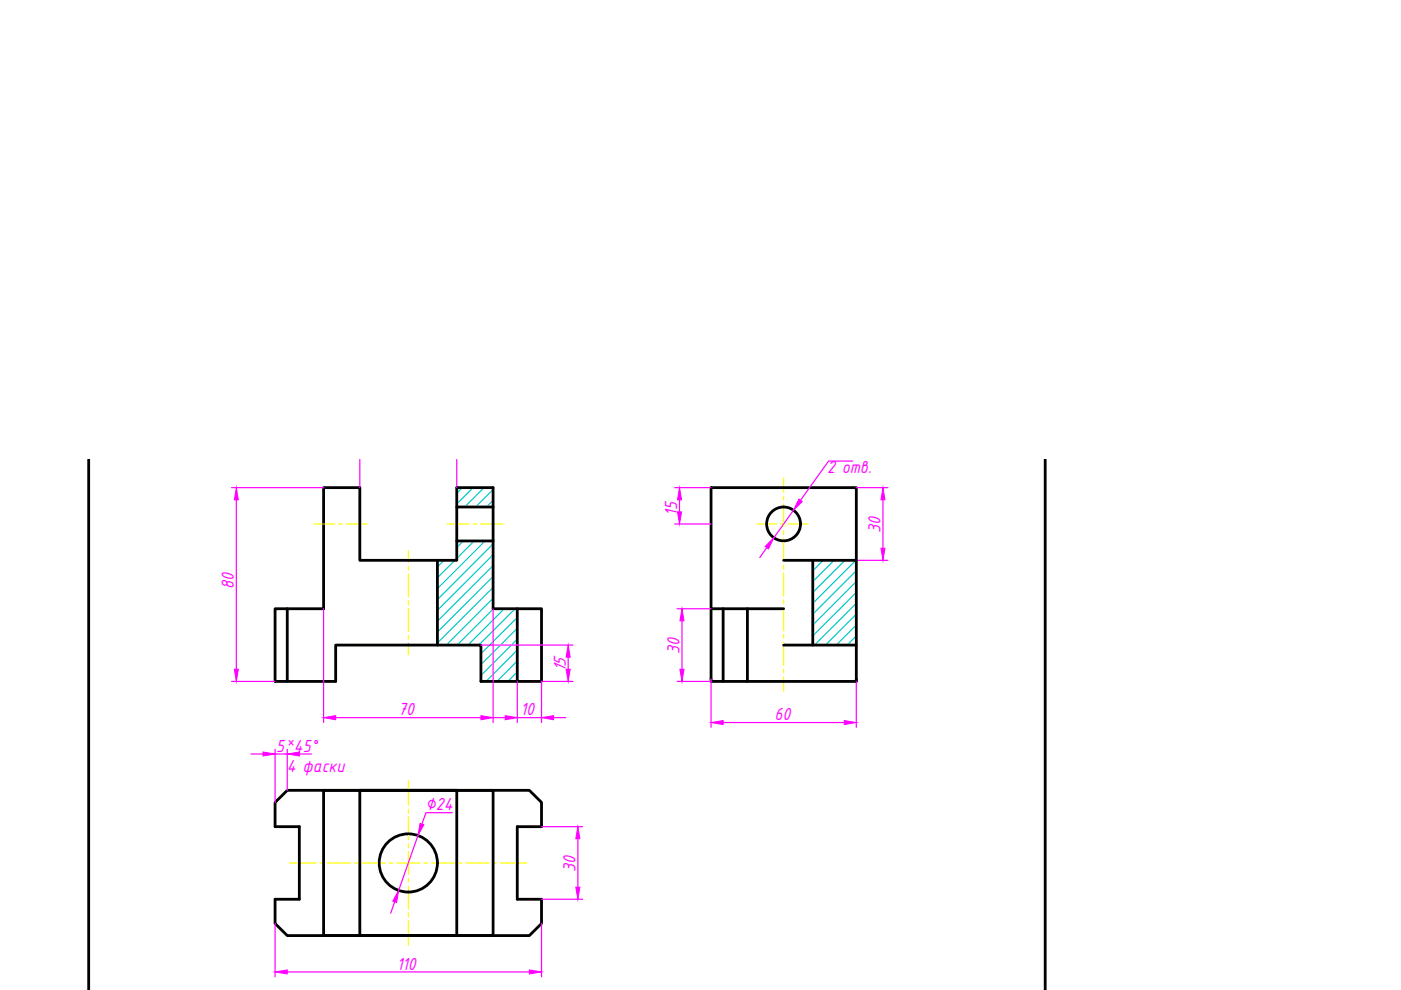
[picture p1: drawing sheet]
<svg xmlns="http://www.w3.org/2000/svg" width="297mm" height="210mm" viewBox="0 0 297 210" stroke-linecap="round" stroke-linejoin="round" font-family="sans-serif">
<!-- layer: 0 -->
<g fill="none" stroke="#000" stroke-width=".59">
<path d="M18.8 97.4v112.5M221.6 97.4v112.5M68.6 103.4h7.7v15.4h20.5v-15.4h7.7v25.7h10.3v15.4h-12.8v-7.7h-30.8v7.7h-12.9v-15.4h10.3zM92.7 118.8v18M96.8 114.7h7.7M96.8 107.5h7.7M166.1 118.8h15.5M172.3 118.8v18M60.9 129.1v15.4M109.7 129.1v15.4M150.8 129.1h15.3M153.3 129.1v15.4"/>
<path d="M158.5 129.1v15.4M166.1 136.8h15.5M181.6 143.9v.6h-30.8v-41.1h30.8v41.1M58.3 170.1l2.6-2.5h51.3l2.6 2.5v5.2h-5.1v15.4h5.1v5.1l-2.6 2.6h-51.3l-2.6-2.6v-5.1h5.2v-15.4h-5.2zM68.6 167.6h35.9v30.8h-35.9zM76.3 167.6h20.5v30.8h-20.5z"/>
<circle cx="166.1" cy="111.1" r="3.6"/>
<circle cx="86.6" cy="183" r="6.2"/>
</g>
<g fill="none" stroke="#ff0" stroke-width=".25">
<path d="M66.6 111.1h4.4M71.8 111.1h.8M73.4 111.1h4.4M86.6 116.7v2.5M94.8 111.1h4.7M100.3 111.1h.8M101.9 111.1h4.7M160.5 111.1h4.2M165.5 111.1h.8M166.1 101.3v3.1M166.1 105.2v.8M166.1 106.8v4.9"/>
<path d="M166.1 112.5v.8M166.1 114.1v4.9M166.1 119.9v.8M167.1 111.1h4.2M86.6 120.1v.8M86.6 121.7v4.9M86.6 127.4v.8M86.6 129v4.9M86.6 134.7v.8M86.6 136.3v2.5M166.1 121.5v4.9M166.1 127.2v.8"/>
<path d="M166.1 128.8v4.9M166.1 134.5v.9M166.1 136.2v4.8M166.1 141.9v.8M166.1 143.5v3M86.6 165.5v5.2M86.6 171.6v.8M86.6 173.2v4.9M86.6 178.9v.8M61.4 183h5.6M67.8 183h.8M69.5 183h4.8"/>
<path d="M75.1 183h.9M76.8 183h4.9M82.5 183h.8M84.1 183h4.9M86.6 180.5v4.9M86.6 186.2v.8M86.6 187.9v4.9M86.6 193.6v.8M86.6 195.2v5.2M89.8 183h.8M91.5 183h4.9M97.2 183h.8"/>
<path d="M98.8 183h4.9M104.5 183h.8M106.1 183h5.6"/>
</g>
<g fill="none" stroke="#00c7c7" stroke-width=".25">
<path d="M94.1 118.8l-1.4 1.4M96.4 118.8l-3.7 3.7M98 103.4l-1.2 1.2M98.2 114.7l-1.4 1.4M100.3 103.4l-3.5 3.5M100.5 114.7l-3.7 3.7M102.6 103.4l-4.1 4.1M102.9 114.7l-10.2 10.1M104.5 117.6l-11.8 11.8M104.5 119.9l-11.8 11.8M104.5 103.8l-3.7 3.7M104.5 106.1l-1.4 1.4"/>
<path d="M104.5 115.3l-11.8 11.8M174.5 118.8l-2.2 2.2M176.8 118.8l-4.5 4.5M179.1 118.8l-6.8 6.8M181.4 118.8l-9.1 9.1M104.5 122.2l-11.8 11.8M104.5 124.5l-11.8 11.8M104.5 126.8l-9.9 10M104.6 129.1l-7.7 7.7M106.9 129.1l-7.7 7.7M109.2 129.1l-7.7 7.7M109.7 130.9l-7.7 7.7"/>
<path d="M109.7 133.2l-7.7 7.7M109.7 135.5l-7.7 7.7M109.7 137.8l-6.7 6.7M181.6 121l-9.3 9.2M181.6 123.3l-9.3 9.2M181.6 125.6l-9.3 9.2M181.6 127.9l-8.9 8.9M181.6 130.2l-6.6 6.6M181.6 132.5l-4.3 4.3M181.6 134.8l-2 2M109.7 140.1l-4.3 4.4M109.7 142.4l-2 2.1"/>
</g>
<g fill="none" stroke="#f0f" stroke-width=".25">
<path d="M76.3 97.4v6M96.8 97.4v6M180.8 97.8h-5.1l-6 8.3M49.1 103.4h19.5M50.1 106v35.9M143.1 103.4h7.7M143.1 111.1h7.7M144.1 106v2.5M162.6 116.1l-1.5 2.1M168.2 108.2l-4.1 5.8M181.6 103.4h6.6M181.6 118.8h6.6"/>
<path d="M187.2 106v10.2M68.6 129.1v24.1M102 136.8h19.5M104.5 129.1v24.1M120.5 139.3v2.6M143.6 129.1h7.2M144.6 131.6v10.3M49.1 144.5h9.2M53.2 159.9h2.6M58.3 158.8v11.3M58.3 159.9h2.6M60.9 158.8v8.8"/>
<path d="M63.5 159.9h2.5M71.2 152.2h30.8M104.5 152.2h2.6M109.7 144.5v8.7M109.7 152.2h5.1M117.4 152.2h2.5M121.5 144.5h-6.7v8.7M143.6 144.5h7.2M150.8 143.9v10.3M153.3 153.2h25.7M181.6 144.5v9.7M88.6 177.2l-4.1 11.6"/>
<path d="M95.9 172.3h-5.6l-.8 2.4M114.8 175.3h8.7M122.5 177.8v10.3M58.3 195.8v11.3M83.7 191.2l-.9 2.4M114.8 190.7h8.7M114.8 195.8v11.3M60.9 206.1h51.3"/>
</g>
<g fill="#f0f" stroke="#f0f" stroke-width=".21">
<path d="M120 141.9h.9l-.4 2.6z"/>
<path d="M120.5 136.8l.4 2.5h-.9z"/>
<path d="M144.6 129.1l.4 2.5h-.8z"/>
<path d="M144.2 141.9h.8l-.4 2.6z"/>
<path d="M84.5 188.8l-.4 2.6-.8-.3z"/>
<path d="M89.1 174.6l.8 .3-1.3 2.3z"/>
<path d="M122.1 188.1h.8l-.4 2.6z"/>
<path d="M122.5 175.3l.4 2.5h-.8z"/>
<path d="M150.8 153.2l2.5-.4v.8z"/>
<path d="M179 152.8l2.6 .4-2.6 .4z"/>
<path d="M144.1 103.4l.4 2.6h-.9z"/>
<path d="M143.6 108.5h.9l-.4 2.6z"/>
<path d="M187.2 103.4l.4 2.6h-.8z"/>
<path d="M186.8 116.2h.8l-.4 2.6z"/>
<path d="M50.1 103.4l.4 2.6h-.8z"/>
<path d="M49.7 141.9h.8l-.4 2.6z"/>
<path d="M162.2 115.9l1.9-1.9-1.2 2.4z"/>
<path d="M169.4 105.8l.7 .5-1.9 1.9z"/>
<path d="M58.3 206.1l2.6-.5v.9z"/>
<path d="M112.2 205.6l2.6 .5-2.6 .4z"/>
<path d="M107.1 151.7l2.6 .5-2.6 .4z"/>
<path d="M114.8 152.2l2.6-.5v.9z"/>
<path d="M55.8 159.4l2.5 .5-2.5 .4z"/>
<path d="M60.9 159.9l2.6-.5v.9z"/>
<path d="M68.6 152.2l2.6-.5v.9z"/>
<path d="M102 151.7l2.5 .5-2.5 .4z"/>
</g>
<g font-size="4" fill="#f0f">
<text x="175.4" y="100.3">2 отв.</text>
<text x="143.6" y="109.4" transform="rotate(-90 143.6 109.4)">15</text>
<text x="186.7" y="113" transform="rotate(-90 186.7 113)">30</text>
<text x="49.6" y="124.9" transform="rotate(-90 49.6 124.9)">80</text>
<text x="119.9" y="142.5" transform="rotate(-90 119.9 142.5)">15</text>
<text x="144.1" y="138.7" transform="rotate(-90 144.1 138.7)">30</text>
<text x="84.4" y="151.6">70</text>
<text x="110.4" y="151.7">10</text>
<text x="164.2" y="152.7">60</text>
<text x="58.5" y="159.4">5</text>
<text x="60.8" y="163.7">4 фаски</text>
<text x="90.2" y="171.8">∅24</text>
<text x="122" y="184.9" transform="rotate(-90 122 184.9)">30</text>
<text x="84.1" y="205.6">110</text>
</g>
<text font-size="3.6" fill="#f0f" x="61" y="159.4">˟45°</text>
</svg>
